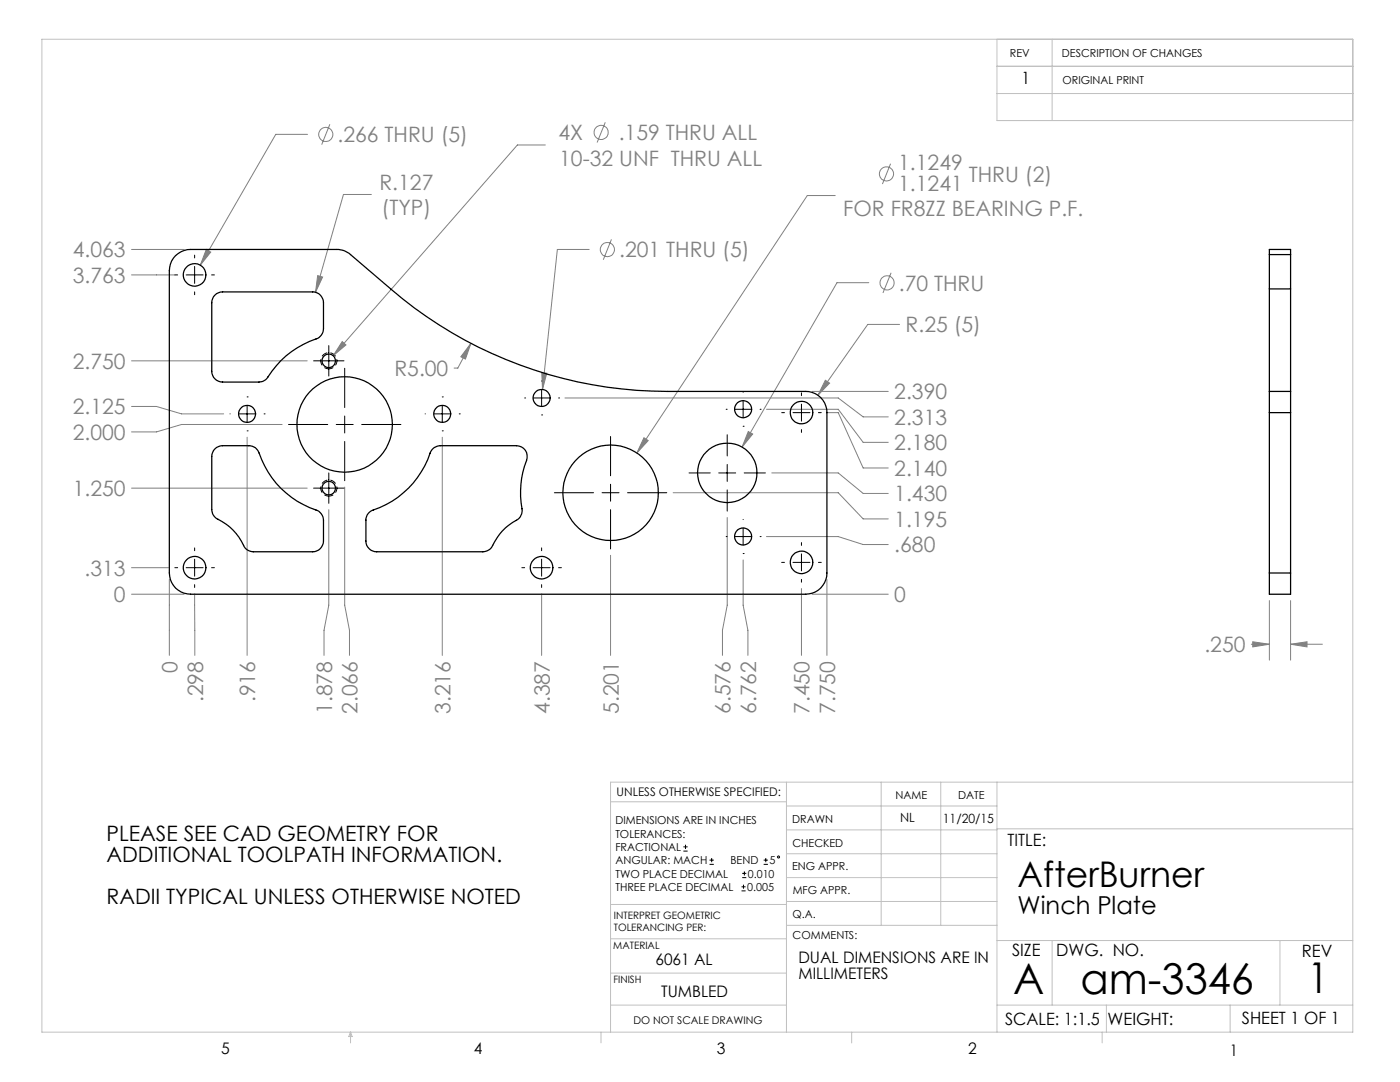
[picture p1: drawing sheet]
<svg xmlns="http://www.w3.org/2000/svg" width="279mm" height="216mm" viewBox="0 0 279 216" stroke-linecap="round" stroke-linejoin="round" font-family="sans-serif">
<g fill="none" stroke="#808080" stroke-width=".2">
<path d="M61.4 26.8h-6.4l-15 26.1M65.8 24.8l-1.6 4.1M74.1 38.8h-5.6l-5.5 19.5M108.8 28.9h-5.5l-36.8 42.1M120.8 24.4l-1.6 4M166.7 39h-5.6l-34 51.4M177.7 32.7l-1.6 4M26.2 54.9h8.7M26.2 49.8h10.6M41.2 49.8l.9 .5-2.1 2.6zM63.4 55l1 .3-1.4 3zM117.6 49.8h-6.4l-2.9 27.9"/>
<path d="M122 47.8l-1.6 4M173.4 56.4h-6.4l-18.9 32.8M177.8 54.4l-1.6 4.1M26.2 72h35.1M68.3 68.2l.7 .6-2.5 2.2zM94 68.5l-1.1 3.1-.9-.4zM94 68.5l-2.6 4.9h-.8M108.1 74.4l1 .1-.8 3.2zM112.7 79.4h54.6l5 3.8h5M162.1 78.1h15.2M164.7 75.9l.9 .5-2.4 2.5zM179.5 64.7h-6.3l-10 14.2"/>
<path d="M26.2 97.4h35.1M26.2 81.1h5l5 1.5h8.4M49.3 87.2v43.6M56.3 84.7h-20.1l-5 1.5h-5M68.8 97.2v23.6l.9 5v5M88.3 87.2v43.6M128.5 87.3l.9 .6-2.3 2.5zM134.3 98.3h33l5 5.2h5M149.3 86.1l.9 .5-2.1 2.6zM153 81.7h14.3l5 6.6h5M154 94.4h13.3l5 4.1h5M165.2 82.3h2.1l5 11.1h5"/>
<path d="M26.2 118.6h10.6M26.2 113.3h7.4M33.8 115.6v15.2M38.8 118.5l.1 12.3M65.6 101.7v19.1l-.9 5v5M108.1 118.5v12.3M121.8 110.8v20M145.1 103.3v17.5l-.9 5v5M148.3 111.7v9.1l1 5v5M153 107.1h14.3l5 1.6h5M159.9 117.4v13.4M162.1 118.6h15.2"/>
<path d="M165 115.6v15.2M253.3 119.8v11.9M257.6 119.8v11.9M249.7 128.6h3.6M250 128.1l3.3 .5-3.3 .5zM257.6 128.6l3.2-.5v1zM257.6 128.6h6.3"/>
<circle cx="65" cy="26.8" r="1.41"/>
<circle cx="120" cy="26.4" r="1.41"/>
<circle cx="176.9" cy="34.7" r="1.41"/>
<circle cx="121.2" cy="49.8" r="1.42"/>
<circle cx="177" cy="56.4" r="1.41"/>
</g>
<g fill="none" stroke="#000" stroke-width=".2">
<path d="M34.9 54.9h.6M37.1 54.9h3.4M38.8 50.9v.6M38.8 53.2v3.4M38.8 58.2v.6M42.2 54.9h.6M49.3 79.2h.1M62.6 72h6.1M65.6 69v6M68.8 73.5v7.8M88.3 79.2h.1M104.7 79.4h.1"/>
<path d="M106.4 79.4h3.4M108.1 76h.1M108.1 77.7v3.4M111.5 79.4h.1M148.3 78.2v.1M148.3 80v3.4M159.9 78.4v.6M45.9 82.6h.1M47.6 82.6h3.4M49.3 86h.1M49.3 80.9v3.4M52.7 82.6h.1"/>
<path d="M57.6 84.7h7.8M62.6 97.4h6.1M65.6 94.4v6M67.1 84.7h3.4M68.8 83v3.4M68.8 88.1v7.8M72.2 84.7h7.8M84.8 82.6h.1M86.6 82.6h3.4M88.3 86h.1M88.3 80.9v3.4M91.7 82.6h.1"/>
<path d="M108.1 82.8h.1M110.6 98.3h7.9M120.2 98.3h3.3M121.8 87.1v7.8M121.8 96.6v3.4M125.2 98.3h7.9M137.5 94.4h4.2M143.4 94.4h3.4M144.9 81.7h.1M145.1 86.7v4.3M145.1 92.7v3.4M145.1 97.8v4.2"/>
<path d="M146.6 81.7h3.4M148.3 85.1h.1M148.5 94.4h4.3M151.7 81.7h.1M156 82.3h.6M158.3 82.3h3.3M159.9 80.6v3.4M159.9 85.7v.6M163.3 82.3h.6M34.9 113.3h.6M37.1 113.3h3.4M38.8 109.3v.6"/>
<path d="M38.8 111.6v3.4M38.8 116.7v.5M42.2 113.3h.6M104.1 113.3h.6M106.4 113.3h3.4M108.1 109.3v.6M108.1 111.6v3.4M108.1 116.7v.5M111.5 113.3h.5M121.8 101.7v7.8M144.9 107.1h.1M146.6 107.1h3.4"/>
<path d="M148.3 110.5h.1M148.3 103.6v.1M148.3 105.4v3.4M151.7 107.1h.1M156 112.2h.6M158.3 112.2h3.3M159.9 108.3v.5M159.9 110.5v3.4M159.9 115.6v.6M163.3 112.2h.6M136.4 169.8h.8M136.4 169h.8"/>
<path d="M136.8 168.6v.8M141.6 172.5h.9M141.6 171.6h.9M142 171.2v.8M148 177.8h.8M148 177h.8M148.1 175.1h.8M148.1 174.3h.8M148.4 176.5v.8M148.6 173.9v.8M152.4 172.5h.8M152.4 171.6h.8"/>
<path d="M152.8 171.2v.8"/>
<circle cx="155.4" cy="171" r=".2"/>
</g>
<path d="M65.6 73.6a1.61 1.61 0 0 1-1.4-2.4 1.61 1.61 0 0 1 2.8-.1 1.61 1.61 0 0 1-1.2 2.5h-.2M65.6 99a1.61 1.61 0 0 1-1.4-2.4 1.61 1.61 0 0 1 2.8-.1 1.61 1.61 0 0 1-1.2 2.5h-.2" fill="none" stroke="#000" stroke-width=".2" stroke-dasharray="1.3 .6" stroke-dashoffset=".3" stroke-linecap="butt"/>
<g fill="none" stroke="#c0c0c0" stroke-width=".2">
<path d="M8.4 7.8h261.6v198.2h-261.6zM199 7.8v16.3h71M199 13.2h71M199 18.7h71M210 7.8v16.3M121.8 160h35.2M157 156.1v49.9M175.9 156.1v28.5M187.7 156.1v28.5M199 156.1v49.9M270 156.1h-148.2v49.9M157 170.4h42"/>
<path d="M157 165.6h42M157 160.8h42M157 175.1h42M157 179.9h42M199 165.4h71M121.8 194.2h35.2M121.8 187.3h35.2M121.8 180.5h35.2M157 184.6h42M199 187.7h71M210 187.7v12.9M255.4 187.7v12.9"/>
<path d="M70 206v2.1M70 206l.3 .8h-.7zM119.9 206v2.1M121.8 200.6h35.2M170 206v2.1M199 200.6h71M220 206v2.1M220.8 200.6v5.4M245.5 200.6v5.4"/>
</g>
<path d="M41.2 49.8l-1.2 3.1 2.1-2.6zM164.7 75.9l-1.5 3 2.4-2.5zM108.1 74.4l.2 3.3 .8-3.2zM128.5 87.3l-1.4 3.1 2.3-2.5zM149.3 86.1l-1.2 3.1 2.1-2.6zM68.3 68.2l-1.8 2.8 2.5-2.2zM63.4 55l-.4 3.3 1.4-3zM94 68.5l-2 2.7 .9 .4zM257.6 128.6l3.2-.5v1zM250 128.1l3.3 .5-3.3 .5z" fill="#808080"/>
<g fill="none" stroke="#000" stroke-width=".25">
<path d="M35 51a4.4 4.4 0 0 1 3-1.2h29.2a3.9 3.9 0 0 1 2.8 1 134.7 134.7 0 0 0 17.6 14 84.6 84.6 0 0 0 45.5 13.3h27.7a4.2 4.2 0 0 1 4.2 4.2v32a4.2 4.2 0 0 1-4.2 4.3h-122.8a4.2 4.2 0 0 1-4.2-4.3v-60.3a4.3 4.3 0 0 1 1.2-3zM42.9 58.9a2.32 2.32 0 0 1 1.5-.7h18a2.17 2.17 0 0 1 2.2 2.2v5.2a2.19 2.19 0 0 1-1.5 2 18.4 18.4 0 0 0-9.9 8l-.7 .5-.8 .1h-7.3a2.17 2.17 0 0 1-2.1-2.1v-13.7a2.32 2.32 0 0 1 .6-1.5zM253.3 57.6v20.5M253.3 50.8v-1h4.3v1M253.3 50.8v6.8M253.3 57.6h4.3M253.3 50.8h4.3M257.6 57.6v20.5M257.6 50.8v6.8M253.3 78.1v4.2M253.3 78.1h4.3M257.6 78.1v4.2"/>
<path d="M42.9 89.6a2.32 2.32 0 0 1 1.5-.7h5.3a2.07 2.07 0 0 1 2 1.5 18.6 18.6 0 0 0 12 11.7l.6 .7 .2 .7 .1 4.5a2.17 2.17 0 0 1-2.2 2.1h-11.8a2.13 2.13 0 0 1-2-1.3 11.5 11.5 0 0 0-5.6-5.5l-.6-.7-.1-.9v-10.6a2.32 2.32 0 0 1 .6-1.5zM253.3 82.3v32M253.3 82.3h4.3M257.6 82.3v32M73.6 102.3a4.3 4.3 0 0 1 2.2-1 18.1 18.1 0 0 0 10.2-11.2l.6-.8 1.3-.4h15.2a2.15 2.15 0 0 1 2 3 18.2 18.2 0 0 0-.9 10 2.51 2.51 0 0 1-1.9 2.3 12 12 0 0 0-4.3 5.2l-.7 .5-.9 .2h-21.2a2.17 2.17 0 0 1-2.2-2.1v-4.5l.2-.7zM253.3 114.3v4.3h4.3v-4.3M253.3 114.3h4.3"/>
<circle cx="38.8" cy="54.9" r="2.26"/>
<circle cx="65.6" cy="72" r="1.35"/>
<circle cx="108.1" cy="79.4" r="1.7"/>
<circle cx="49.3" cy="82.6" r="1.7"/>
<circle cx="65.6" cy="97.4" r="1.35"/>
<circle cx="68.8" cy="84.7" r="9.5"/>
<circle cx="88.3" cy="82.6" r="1.7"/>
<circle cx="121.9" cy="98.3" r="9.5"/>
<circle cx="145.1" cy="94.4" r="5.9"/>
<circle cx="148.3" cy="81.7" r="1.7"/>
<circle cx="159.9" cy="82.3" r="2.26"/>
<circle cx="38.8" cy="113.3" r="2.26"/>
<circle cx="108.1" cy="113.3" r="2.26"/>
<circle cx="148.3" cy="107.1" r="1.7"/>
<circle cx="160" cy="112.2" r="2.25"/>
</g>
<g font-size="8.5">
<text x="202.2" y="198.3">A</text>
<text x="215.6" y="198.3">am-3346</text>
<text x="260.9" y="198.1">1</text>
</g>
<text font-size="7.1" x="203.1" y="176.9">AfterBurner</text>
<text font-size="4.9" x="203.1" y="182.3">Winch Plate</text>
<g font-size="4.2" fill="#808080">
<text x="67.4" y="28.4">.266 THRU (5)</text>
<text x="111.4" y="28">4X</text>
<text x="123.5" y="28">.159 THRU ALL</text>
<text x="111.6" y="33">10-32 UNF THRU ALL</text>
<text x="179.3" y="34">1.1249</text>
<text x="75.7" y="37.9">R.127</text>
<text x="179.3" y="38.1">1.1241</text>
<text x="193.3" y="36.2">THRU (2)</text>
<text x="76.1" y="42.9">(TYP)</text>
<text x="168.3" y="43.1">FOR FR8ZZ BEARING P.F.</text>
<text x="14.5" y="51.4">4.063</text>
<text x="123.6" y="51.3">.201 THRU (5)</text>
<text x="14.5" y="56.4">3.763</text>
<text x="179.4" y="58">.70 THRU</text>
<text x="180.7" y="66.3">R.25 (5)</text>
<text x="14.5" y="73.6">2.750</text>
<text x="78.7" y="75">R5.00</text>
<text x="14.5" y="82.7">2.125</text>
<text x="178.5" y="79.7">2.390</text>
<text x="14.5" y="87.8">2.000</text>
<text x="178.5" y="89.8">2.180</text>
<text x="178.5" y="84.8">2.313</text>
<text x="178.5" y="94.9">2.140</text>
<text x="14.5" y="99">1.250</text>
<text x="178.5" y="100">1.430</text>
<text x="178.5" y="105.1">1.195</text>
<text x="178.5" y="110.2">.680</text>
<text x="16.9" y="114.9">.313</text>
<text x="22.7" y="120.2">0</text>
<text x="178.5" y="120.1">0</text>
<text x="240.4" y="130.1">.250</text>
<text x="35.4" y="134.3" transform="rotate(-90 35.4 134.3)">0</text>
<text x="40.5" y="140.1" transform="rotate(-90 40.5 140.1)">.298</text>
<text x="50.9" y="140.1" transform="rotate(-90 50.9 140.1)">.916</text>
<text x="66.3" y="142.5" transform="rotate(-90 66.3 142.5)">1.878</text>
<text x="71.4" y="142.5" transform="rotate(-90 71.4 142.5)">2.066</text>
<text x="89.9" y="142.5" transform="rotate(-90 89.9 142.5)">3.216</text>
<text x="109.7" y="142.5" transform="rotate(-90 109.7 142.5)">4.387</text>
<text x="123.5" y="142.5" transform="rotate(-90 123.5 142.5)">5.201</text>
<text x="145.8" y="142.5" transform="rotate(-90 145.8 142.5)">6.576</text>
<text x="150.9" y="142.5" transform="rotate(-90 150.9 142.5)">6.762</text>
<text x="161.6" y="142.5" transform="rotate(-90 161.6 142.5)">7.450</text>
<text x="166.7" y="142.5" transform="rotate(-90 166.7 142.5)">7.750</text>
</g>
<g font-size="4.2">
<text x="21.3" y="167.8">PLEASE SEE CAD GEOMETRY FOR</text>
<text x="21.3" y="172">ADDITIONAL TOOLPATH INFORMATION.</text>
<text x="21.3" y="180.3">RADII TYPICAL UNLESS OTHERWISE NOTED</text>
</g>
<g font-size="3.4">
<text x="203.9" y="16.8">1</text>
<text x="201.1" y="168.8">TITLE:</text>
<text x="202" y="190.8">SIZE</text>
<text x="210.8" y="190.9">DWG. NO.</text>
<text x="259.8" y="191">REV</text>
<text x="200.6" y="204.5">SCALE: 1:1.5</text>
<text x="221" y="204.5">WEIGHT:</text>
<text x="247.8" y="204.4">SHEET 1 OF 1</text>
</g>
<g font-size="3.2">
<text x="130.8" y="192.5">6061 AL</text>
<text x="159.3" y="192.2">DUAL DIMENSIONS ARE IN</text>
<text x="159.3" y="195.4">MILLIMETERS</text>
<text x="131.9" y="198.9">TUMBLED</text>
<text x="44.2" y="210.4">5</text>
<text x="94.6" y="210.3">4</text>
<text x="143.1" y="210.4">3</text>
<text x="193.2" y="210.3">2</text>
<text x="245.4" y="210.6">1</text>
</g>
<g font-size="2.5">
<text x="179.6" y="164.1">NL</text>
<text x="188.2" y="164.3">11/20/15</text>
</g>
<text font-size="2.4" x="123.1" y="158.9">UNLESS OTHERWISE SPECIFIED:</text>
<g font-size="2.2">
<text x="201.6" y="11.4">REV</text>
<text x="211.9" y="11.4">DESCRIPTION OF CHANGES</text>
<text x="212" y="16.8">ORIGINAL PRINT</text>
<text x="178.7" y="159.4">NAME</text>
<text x="191.2" y="159.4">DATE</text>
<text x="122.8" y="164.5">DIMENSIONS ARE IN INCHES</text>
<text x="122.8" y="167.1">TOLERANCES:</text>
<text x="158.1" y="164.2">DRAWN</text>
<text x="122.8" y="169.8">FRACTIONAL</text>
<text x="122.8" y="172.5">ANGULAR: MACH</text>
<text x="145.8" y="172.5">BEND</text>
<text x="153.5" y="172.5">5</text>
<text x="158.1" y="173.7">ENG APPR.</text>
<text x="158.2" y="169.1">CHECKED</text>
<text x="122.8" y="177.8">THREE PLACE DECIMAL</text>
<text x="122.8" y="175.1">TWO PLACE DECIMAL</text>
<text x="149.1" y="177.8">0.005</text>
<text x="149.3" y="175.1">0.010</text>
<text x="158.2" y="178.4">MFG APPR.</text>
<text x="158.2" y="183.2">Q.A.</text>
<text x="158.2" y="187.4">COMMENTS:</text>
</g>
<text font-size="2.1" x="126.4" y="204.3">DO NOT SCALE DRAWING</text>
<g font-size="2">
<text x="122.5" y="183.3">INTERPRET GEOMETRIC</text>
<text x="122.5" y="185.9">TOLERANCING PER:</text>
<text x="122.4" y="189.4">MATERIAL</text>
<text x="122.4" y="196.2">FINISH</text>
</g>
</svg>
